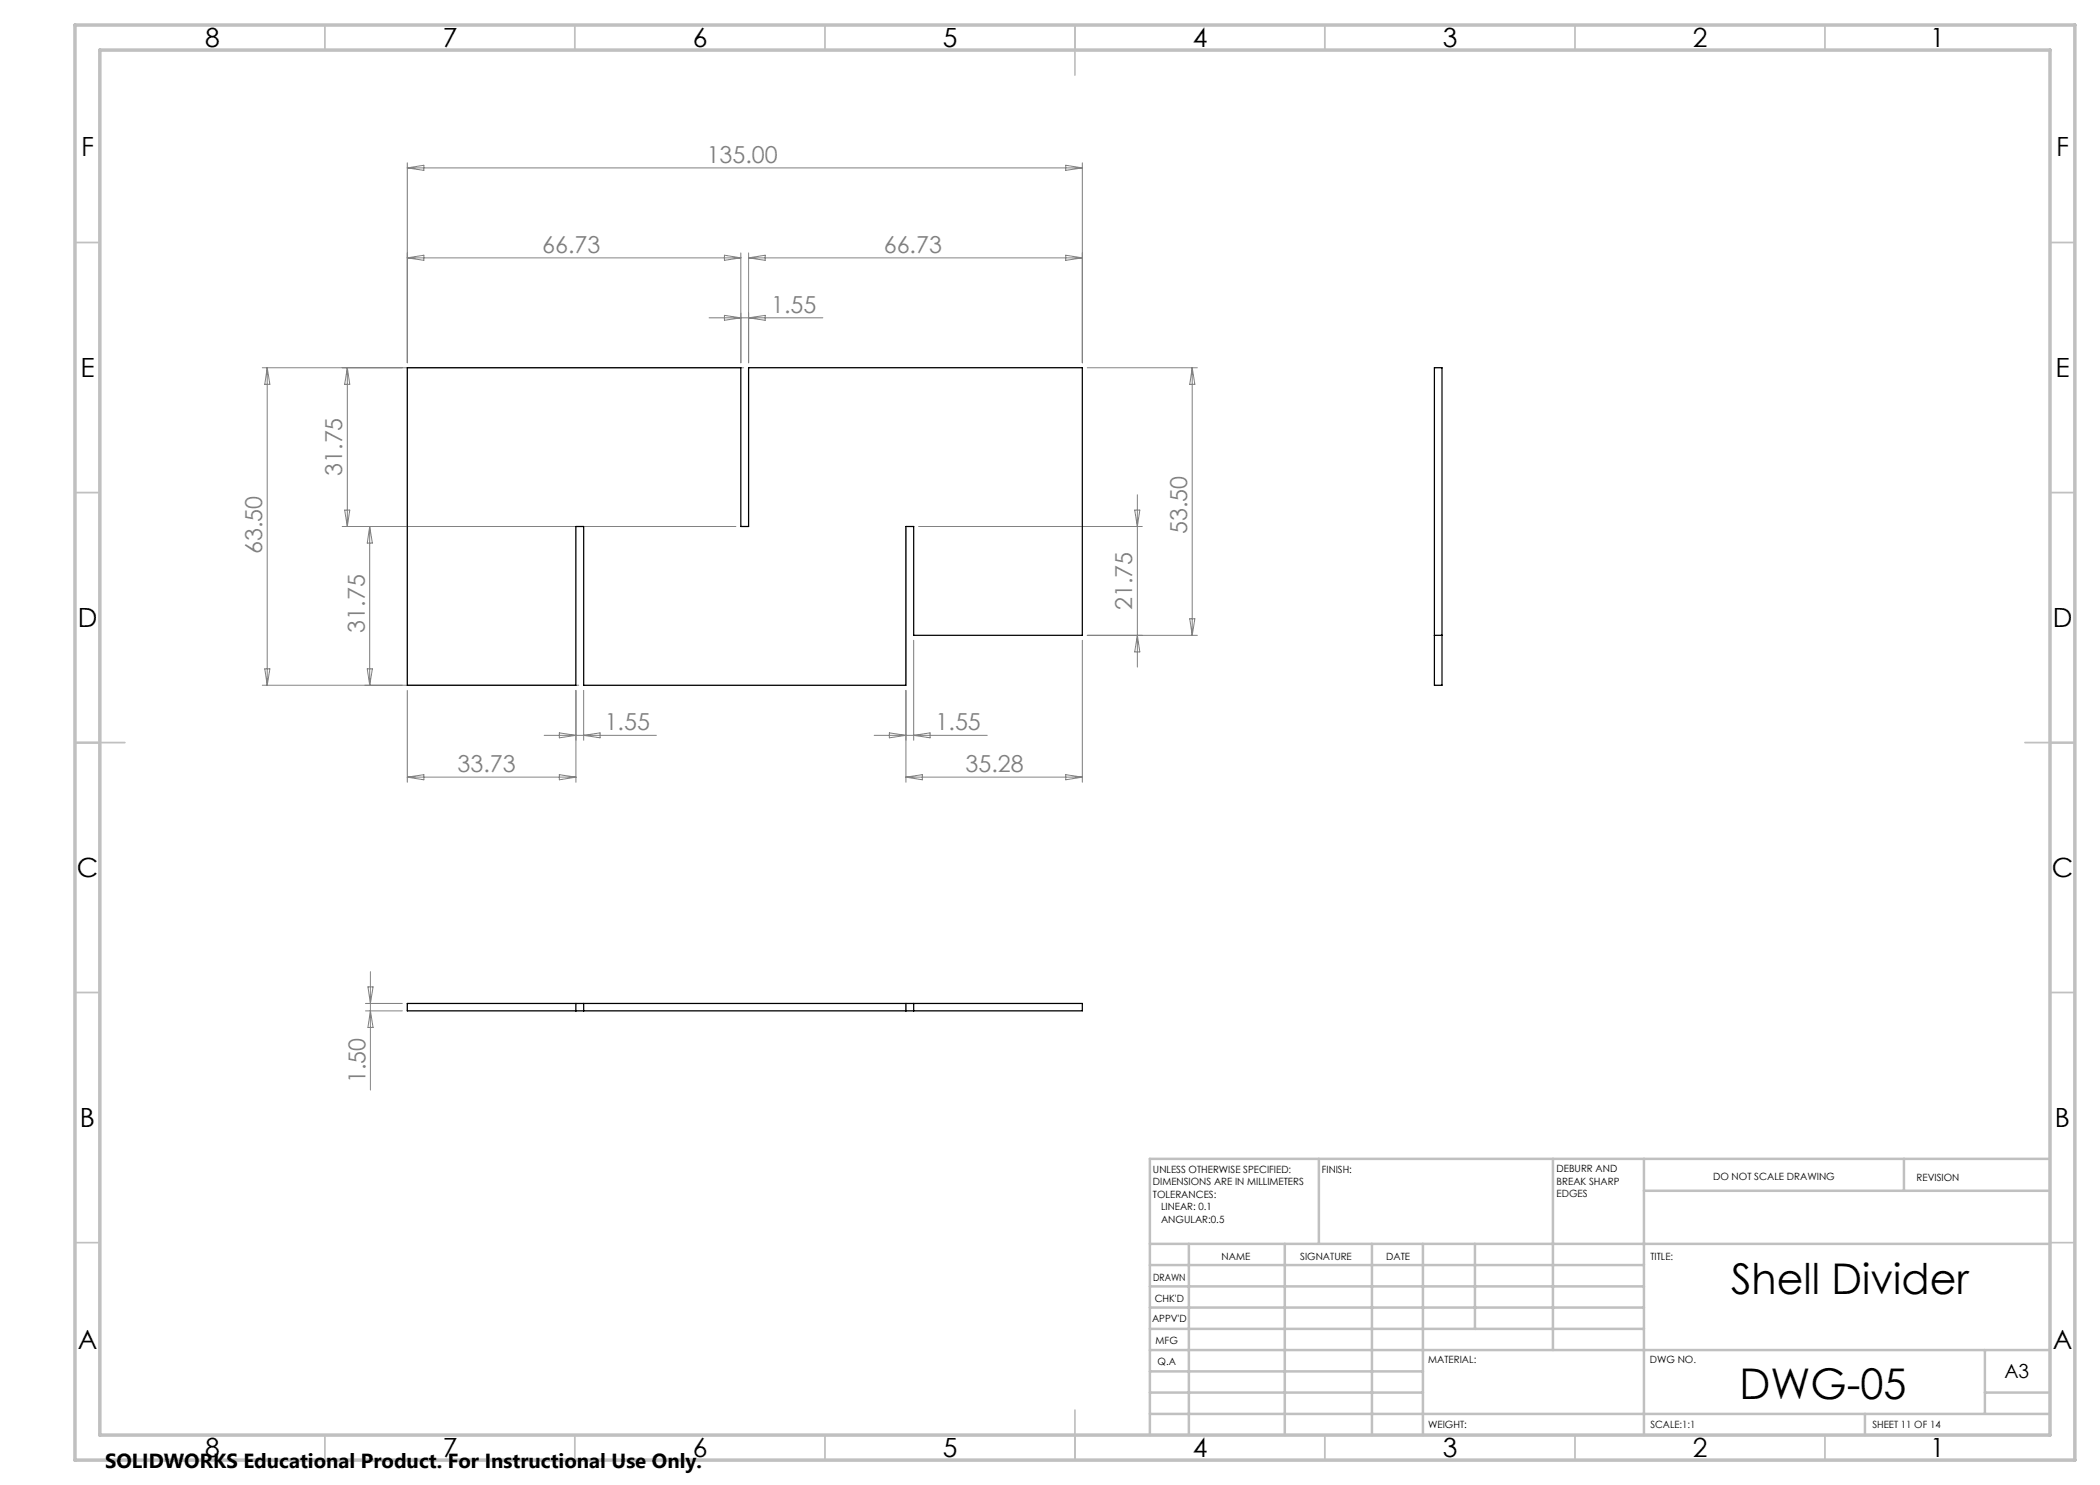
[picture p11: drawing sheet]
<svg xmlns="http://www.w3.org/2000/svg" width="420mm" height="297mm" viewBox="0 0 420 297" stroke-linecap="round" stroke-linejoin="round" font-family="sans-serif">
<g fill="none" stroke="#c0c0c0" stroke-width=".35">
<path d="M65 5v5M115 5v5M165 5v5M215 5v10M265 5v5M315 5v5M365 5v5M15 48.5h5M410 48.5h5M15 98.5h5M410 98.5h5M15 148.5h10"/>
<path d="M405 148.5h10M15 198.5h5M410 198.5h5M15 248.5h5M410 248.5h5M65 287v5M115 287v5M165 287v5M215 282v10M265 287v5M315 287v5M365 287v5"/>
</g>
<g fill="none" stroke="#c0c0c0" stroke-width=".5">
<path d="M263.8 231.8v17M310.6 231.8v38.2M328.8 231.8v55.2M328.8 238.2h81.2M380.8 231.8v6.4M410 231.8h-180v55.2M230 248.8h180M230 257.3h98.8M230 253h98.8M237.8 248.8v38.2M257 248.8v38.2M274.4 248.8v38.2"/>
<path d="M284.6 248.8v38.2M295 248.8v17M230 265.8h98.8M230 261.5h98.8M230 278.5h54.6M230 274.3h54.6M230 270h180M397 278.5h13M397 270v12.8M230 282.8h180M373 282.8v4.2"/>
</g>
<path d="M15 5h400v287h-400zM20 10h390v277h-390z" fill="none" stroke="#c0c0c0" stroke-width=".7"/>
<g fill="none" stroke="#808080" stroke-width=".2">
<path d="M81.5 32.6v40M81.5 33.6h135M81.5 33.6l3.3-.5v1zM213.1 33.1l3.4 .5-3.4 .5zM216.5 32.6v40M81.5 51.6l3.3-.6v1.1zM81.5 51.6h66.7M144.9 51l3.3 .6-3.3 .5zM148.2 50.6v22M149.7 51.6h66.8M149.7 50.6v22M149.7 51.6l3.3-.6v1.1z"/>
<path d="M213.1 51l3.4 .6-3.4 .5zM52.5 73.6h96.2M53.4 73.6l.6 3.3h-1zM53.4 73.6v63.5M69.5 73.6l.5 3.3h-1.1zM69.5 73.6v31.7M141.8 63.6h22.8M144.9 63.1l3.3 .5-3.3 .5zM149.7 63.6l3.3-.5v1zM217.5 73.6h22M238.4 73.6v53.5M238.4 73.6l.6 3.3h-1.1z"/>
<path d="M227.5 99v34.4M68.4 105.3h78.8M68.9 102h1.1l-.5 3.3zM73.9 105.3v31.8M73.9 105.3l.6 3.3h-1.1zM183.7 105.3h44.8M226.9 102h1.1l-.5 3.3zM53 133.8h1l-.6 3.3zM73.4 133.8h1.1l-.6 3.3zM81.5 138.1v18.4M115.2 138.1v18.4M115.7 137.1h-63.2"/>
<path d="M116.7 138.1v10M181.2 138.1v18.4M182.7 128.1v20M216.5 128.1v28.4M227.5 127.1l.5 3.3h-1.1zM237.9 123.8h1.1l-.6 3.3zM239.5 127.1h-22M81.5 155.4l3.3-.5v1.1zM81.5 155.4h33.7M108.8 147.1h22.5M111.9 154.9l3.3 .5-3.3 .6zM111.9 146.6l3.3 .5-3.3 .5z"/>
<path d="M116.7 147.1l3.3-.5v1zM174.8 147.1h22.6M177.9 146.6l3.3 .5-3.3 .5zM181.2 155.4h35.3M181.2 155.4l3.3-.5v1.1zM182.7 147.1l3.3-.5v1zM213.1 154.9l3.4 .5-3.4 .6zM73.6 197.4h1l-.5 3.3zM74.1 194.3v23.7M73.1 200.7h7.4M73.1 202.2h7.4M74.1 202.2l.5 3.3h-1z"/>
</g>
<path d="M81.5 73.6h66.7v31.7h1.5v-31.7h66.8v53.5h-33.8v-21.8h-1.5v31.8h-64.5v-31.8h-1.5v31.8h-33.7zM286.9 73.6h1.5v63.5h-1.5zM286.9 127.1h1.5M81.5 200.7h135v1.5h-135zM115.2 200.7v1.5M116.7 200.7v1.5M181.2 200.7v1.5M182.7 200.7v1.5" fill="none" stroke="#000" stroke-width=".25"/>
<g font-size="8.5">
<text x="346.2" y="258.8">Shell Divider</text>
<text x="347.9" y="279.7">DWG-05</text>
</g>
<g font-size="5.3">
<text x="41" y="9.5">8</text>
<text x="88.5" y="9.5">7</text>
<text x="138.5" y="9.5">6</text>
<text x="188.5" y="9.5">5</text>
<text x="238.5" y="9.5">4</text>
<text x="288.5" y="9.5">3</text>
<text x="338.5" y="9.5">2</text>
<text x="386" y="9.5">1</text>
<text x="16.2" y="31.3">F</text>
<text x="411.2" y="31.3">F</text>
<text x="16.1" y="75.5">E</text>
<text x="411.1" y="75.5">E</text>
<text x="15.5" y="125.5">D</text>
<text x="410.5" y="125.5">D</text>
<text x="15.4" y="175.5">C</text>
<text x="410.4" y="175.5">C</text>
<text x="16" y="225.5">B</text>
<text x="411" y="225.5">B</text>
<text x="15.5" y="269.8">A</text>
<text x="410.5" y="269.8">A</text>
<text x="41" y="291.5">8</text>
<text x="88.5" y="291.5">7</text>
<text x="138.5" y="291.5">6</text>
<text x="188.5" y="291.5">5</text>
<text x="238.5" y="291.5">4</text>
<text x="288.5" y="291.5">3</text>
<text x="338.5" y="291.5">2</text>
<text x="386" y="291.5">1</text>
</g>
<g font-size="4.7" fill="#808080">
<text x="141.3" y="32.5">135.00</text>
<text x="108.5" y="50.5">66.73</text>
<text x="176.8" y="50.5">66.73</text>
<text x="154.2" y="62.5">1.55</text>
<text x="68.5" y="95.2" transform="rotate(-90 68.5 95.2)">31.75</text>
<text x="237.5" y="106.8" transform="rotate(-90 237.5 106.8)">53.50</text>
<text x="52.5" y="110.8" transform="rotate(-90 52.5 110.8)">63.50</text>
<text x="226.5" y="122" transform="rotate(-90 226.5 122)">21.75</text>
<text x="73" y="126.5" transform="rotate(-90 73 126.5)">31.75</text>
<text x="120.9" y="146">1.55</text>
<text x="187.1" y="146">1.55</text>
<text x="91.5" y="154.4">33.73</text>
<text x="193.1" y="154.4">35.28</text>
<text x="73.1" y="216.7" transform="rotate(-90 73.1 216.7)">1.50</text>
</g>
<text font-size="4.1" x="21" y="293.7">SOLIDWORKS Educational Product. For Instructional Use Only.</text>
<text font-size="3.9" x="400.9" y="275.5">A3</text>
<g font-size="2">
<text x="230.6" y="234.6">UNLESS OTHERWISE SPECIFIED:</text>
<text x="230.6" y="237.1">DIMENSIONS ARE IN MILLIMETERS</text>
<text x="230.6" y="239.6">TOLERANCES:</text>
<text x="264.4" y="234.6">FINISH:</text>
<text x="311.3" y="234.5">DEBURR AND</text>
<text x="311.3" y="237">BREAK SHARP</text>
<text x="311.3" y="239.5">EDGES</text>
<text x="342.6" y="236">DO NOT SCALE DRAWING</text>
<text x="383.3" y="236.2">REVISION</text>
<text x="232.2" y="242.1">LINEAR: 0.1</text>
<text x="232.2" y="244.6">ANGULAR:0.5</text>
<text x="244.3" y="252">NAME</text>
<text x="260" y="251.9">SIGNATURE</text>
<text x="277.2" y="251.9">DATE</text>
<text x="330.1" y="251.9">TITLE:</text>
<text x="230.6" y="256.1">DRAWN</text>
<text x="230.9" y="260.3">CHK'D</text>
<text x="230.4" y="264.4">APPV'D</text>
<text x="231.1" y="268.8">MFG</text>
<text x="231.5" y="273">Q.A</text>
<text x="285.6" y="272.5">MATERIAL:</text>
<text x="330" y="272.5">DWG NO.</text>
<text x="285.6" y="285.5">WEIGHT:</text>
<text x="330.1" y="285.6">SCALE:1:1</text>
<text x="374.5" y="285.6">SHEET 11 OF 14</text>
</g>
</svg>
